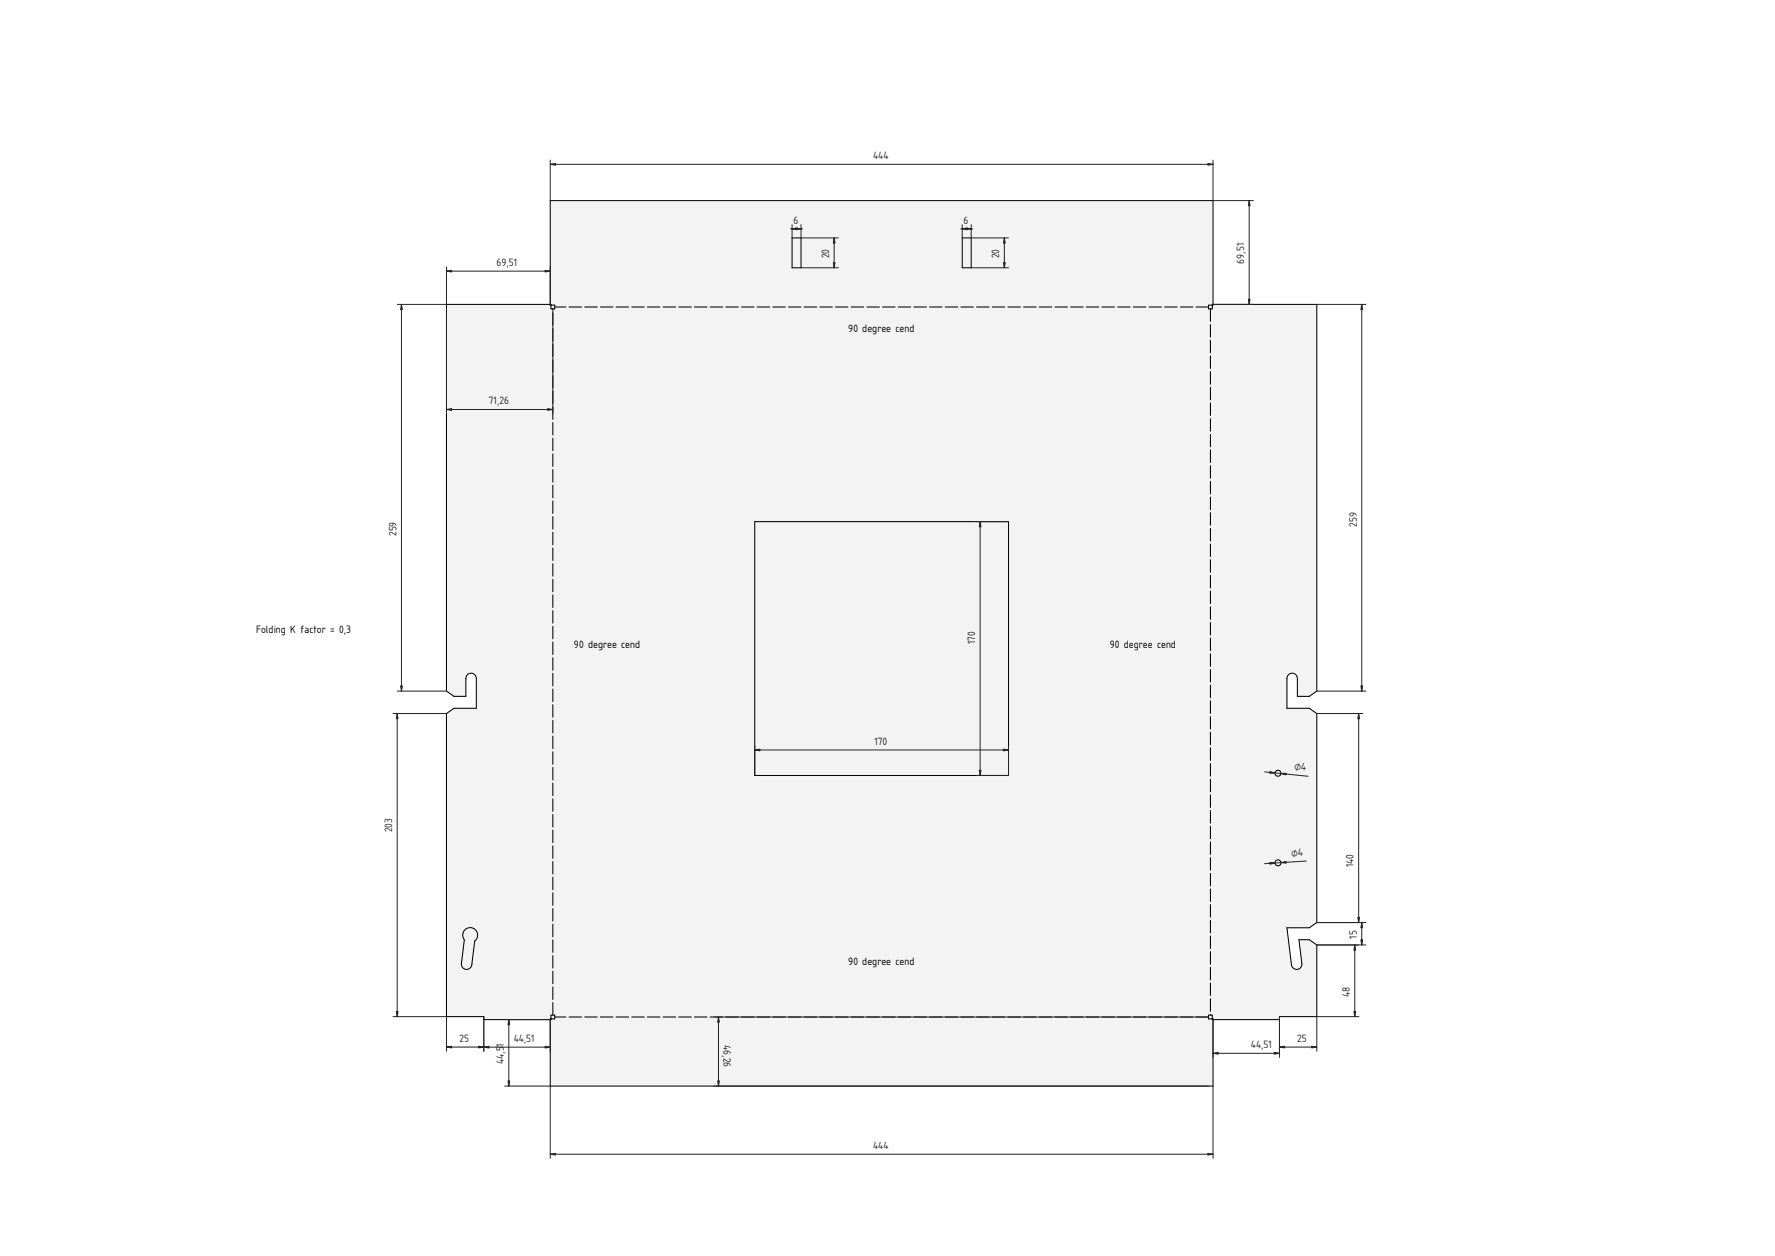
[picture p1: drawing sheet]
<svg xmlns="http://www.w3.org/2000/svg" width="1189mm" height="841mm" viewBox="0 0 1189 841" stroke-linecap="round" stroke-linejoin="round" font-family="sans-serif">
<g fill="#f1f3f5">
<path d="M369 134h443v70h70v259l-5 3h-8v-12a3 3 0 0 0-4-3 3 3 0 0 0-3 3v20h15l5 4v140l-5 3h-15l3 25a3 3 0 0 0 4 3 3 3 0 0 0 3-4l-2-16h7l5 4v48h-25v2h-45v44h-443v-44h-45v-2h-25v-203l5-4h15v-20a3 3 0 0 0-3-3 3 3 0 0 0-4 3v12h-8l-5-3v-259h70z" fill-rule="evenodd"/>
<path d="M372 206h437v1h2v473h-2v1h-437v-1h-2v-473h2z" fill-rule="evenodd"/>
<path d="M299 204h70v3h1v473h-1v2v1h-45v-2h-25v-203l5-4h15v-20a3 3 0 0 0-3-3 3 3 0 0 0-4 3v12h-8l-5-3z" fill-rule="evenodd"/>
<path d="M812 204h70v259l-5 3h-8v-12a3 3 0 0 0-4-3 3 3 0 0 0-3 3v20h15l5 4v140l-5 3h-15l3 25a3 3 0 0 0 4 3 3 3 0 0 0 3-4l-2-16h7l5 4v48h-25v2h-45v-1v-2h-1v-473h1v-3z" fill-rule="evenodd"/>
<path d="M369 134h443v70h-3v2h-437v-2h-3z" fill-rule="evenodd"/>
<path d="M506 349h169v170h-169z" fill-rule="evenodd"/>
<path d="M369 682h3v-1h437v1h3v1v44h-443v-44z" fill-rule="evenodd"/>
<path d="M311 623a5 5 0 0 1 8 0 5 5 0 0 1-1 7l-2 16a3 3 0 0 1-4 3 3 3 0 0 1-3-4l2-16a5 5 0 0 1 0-6z" fill-rule="evenodd"/>
<path d="M644 159h6v20h-6z" fill-rule="evenodd"/>
<path d="M531 159h6v20h-6z" fill-rule="evenodd"/>
<path d="M369 680h3v2h-3z" fill-rule="evenodd"/>
<path d="M809 680h3v2h-3z" fill-rule="evenodd"/>
<path d="M809 204h3v3h-3z" fill-rule="evenodd"/>
<path d="M369 204h3v3h-3z" fill-rule="evenodd"/>
<path d="M369 682v1z" fill-rule="evenodd"/>
<path d="M812 682v1z" fill-rule="evenodd"/>
<circle cx="856" cy="518" r="2"/>
<circle cx="856" cy="578" r="2"/>
</g>
<g fill="none" stroke="#000" stroke-width=".7">
<path d="M531 159h6v20h-6zM644 159h6v20h-6zM299 204h70v3h3v-3h-3v-70h443v70h-3v3h3v-3h70v259l-5 3h-8v-12a3 3 0 0 0-4-3 3 3 0 0 0-3 3v20h15l5 4v140l-5 3h-15l3 25a3 3 0 0 0 4 3 3 3 0 0 0 3-4l-2-16h7l5 4v48h-25v2h-45v-3h-3v2h3v45h-443v-45h3v-2h-3v3h-45v-2h-25v-203l5-4h15v-20a3 3 0 0 0-3-3 3 3 0 0 0-4 3v12h-8l-5-3zM506 349h169v170h-169zM311 623a5 5 0 0 1 8 0 5 5 0 0 1-1 7l-2 16a3 3 0 0 1-4 3 3 3 0 0 1-3-4l2-16a5 5 0 0 1 0-6z"/>
<circle cx="856" cy="518" r="2"/>
<circle cx="856" cy="578" r="2"/>
</g>
<path d="M809 206h-437M811 207v473M370 680v-473M809 681h-437" fill="none" stroke="#000" stroke-width=".7" stroke-dasharray="8.4 2.1"/>
<g fill="none" stroke="#212529" stroke-width=".67">
<path d="M369 107v27M369 110h443M812 107v27h27M837 134v70M530 153h8M531 150v9M537 150v9h25M559 159v20M643 153h8M644 150v9M650 150v9h25M673 159v20"/>
<path d="M299 179v25h-33M369 179v25M537 179h25M650 179h25M299 182h70M269 204v259M299 207v70M370 207v70M812 204h27M882 204h33M912 204v259M299 274h71"/>
<path d="M654 349h21M656 349v170M263 478h36M266 478v203M266 463h33M882 463h33M882 478h31M910 478v140M506 499v20M675 499v20h-21M506 502h169M847 517l29 3"/>
<path d="M875 577l-28 1M882 618h33M912 618v15M882 633h33M907 633v48M263 681h36v23M324 681v23M338 683h31v21M341 683v44M478 681h331M481 681v46M812 683v25"/>
<path d="M857 681v27M910 681h-28v23M299 701h70M812 705h45M857 701h25M338 727h31v49M478 727h331M812 727v49M369 773h443"/>
</g>
<g fill="#212529" stroke="#212529" stroke-width=".67">
<path d="M299 274h4v1z"/>
<path d="M367 274h3l-3 1z"/>
<path d="M299 182l4-1v1z"/>
<path d="M365 181l4 1h-4z"/>
<path d="M369 110l3-1v2z"/>
<path d="M809 109l3 1-3 1z"/>
<path d="M531 153h3v1z"/>
<path d="M533 153h4l-4 1z"/>
<path d="M559 159v4h-1z"/>
<path d="M558 176h1v3z"/>
<path d="M644 153h4v1z"/>
<path d="M647 153h3l-3 1z"/>
<path d="M673 159v4h-1z"/>
<path d="M672 176h1v3z"/>
<path d="M837 134v4h-1z"/>
<path d="M836 200h1v4z"/>
<path d="M912 204l1 3h-2z"/>
<path d="M911 459h2l-1 4z"/>
<path d="M910 478l1 3h-2z"/>
<path d="M909 614h2l-1 4z"/>
<path d="M907 633l1 3h-1z"/>
<path d="M907 677h1l-1 4z"/>
<path d="M912 618l1 3h-2z"/>
<path d="M911 629h2l-1 4z"/>
<path d="M878 701h4l-4 1z"/>
<path d="M857 701h3v1z"/>
<path d="M853 705h4l-4 1z"/>
<path d="M812 705h4v1z"/>
<path d="M809 772l3 1h-3z"/>
<path d="M369 773l3-1v1z"/>
<path d="M340 724h1v3z"/>
<path d="M341 683v3h-1z"/>
<path d="M481 681l1 3h-1z"/>
<path d="M481 724h1l-1 3z"/>
<path d="M321 701h3l-3 1z"/>
<path d="M299 701h4v1z"/>
<path d="M365 701h4l-4 1z"/>
<path d="M324 701h4v1z"/>
<path d="M265 677h2l-1 4z"/>
<path d="M266 478l1 3h-2z"/>
<path d="M268 459h1v4z"/>
<path d="M269 204v3h-1z"/>
<path d="M672 502h3l-3 1z"/>
<path d="M506 502h3v1z"/>
<path d="M656 349l1 4h-1z"/>
<path d="M656 516h1l-1 3z"/>
<path d="M858 518h3v1z"/>
<path d="M851 517l3 1h-4z"/>
<path d="M858 578l3-1v1z"/>
<path d="M850 578h4l-3 1z"/>
</g>
<g font-size="6.7" fill="#212529">
<text x="585" y="107">444</text>
<text x="531" y="150">6</text>
<text x="645" y="150">6</text>
<text x="555" y="173" transform="rotate(-90 555 173)">20</text>
<text x="669" y="173" transform="rotate(-90 669 173)">20</text>
<text x="333" y="178">69,51</text>
<text x="833" y="176" transform="rotate(-90 833 176)">69,51</text>
<text x="327" y="271">71,26</text>
<text x="909" y="353" transform="rotate(-90 909 353)">259</text>
<text x="265" y="359" transform="rotate(-90 265 359)">259</text>
<text x="653" y="432" transform="rotate(-90 653 432)">170</text>
<text x="586" y="499">170</text>
<text x="867" y="515" transform="rotate(6 867 515)">⌀4</text>
<text x="263" y="557" transform="rotate(-90 263 557)">203</text>
<text x="865" y="574" transform="rotate(-4 865 574)">⌀4</text>
<text x="907" y="581" transform="rotate(-90 907 581)">140</text>
<text x="909" y="629" transform="rotate(-90 909 629)">15</text>
<text x="904" y="668" transform="rotate(-90 904 668)">48</text>
<text x="308" y="698">25</text>
<text x="337" y="701" transform="rotate(-90 337 701)">1</text>
<text x="344" y="698">44,51</text>
<text x="485" y="700" transform="rotate(90 485 700)">46,26</text>
<text x="838" y="702">44,51</text>
<text x="869" y="698">25</text>
<text x="337" y="712" transform="rotate(-90 337 712)">44,5</text>
<text x="585" y="769">444</text>
</g>
<g font-size="6.7">
<text x="568" y="222">90 degree cend</text>
<text x="172" y="424">Folding K factor = 0,3</text>
<text x="384" y="434">90 degree cend</text>
<text x="743" y="434">90 degree cend</text>
<text x="568" y="646">90 degree cend</text>
</g>
</svg>
